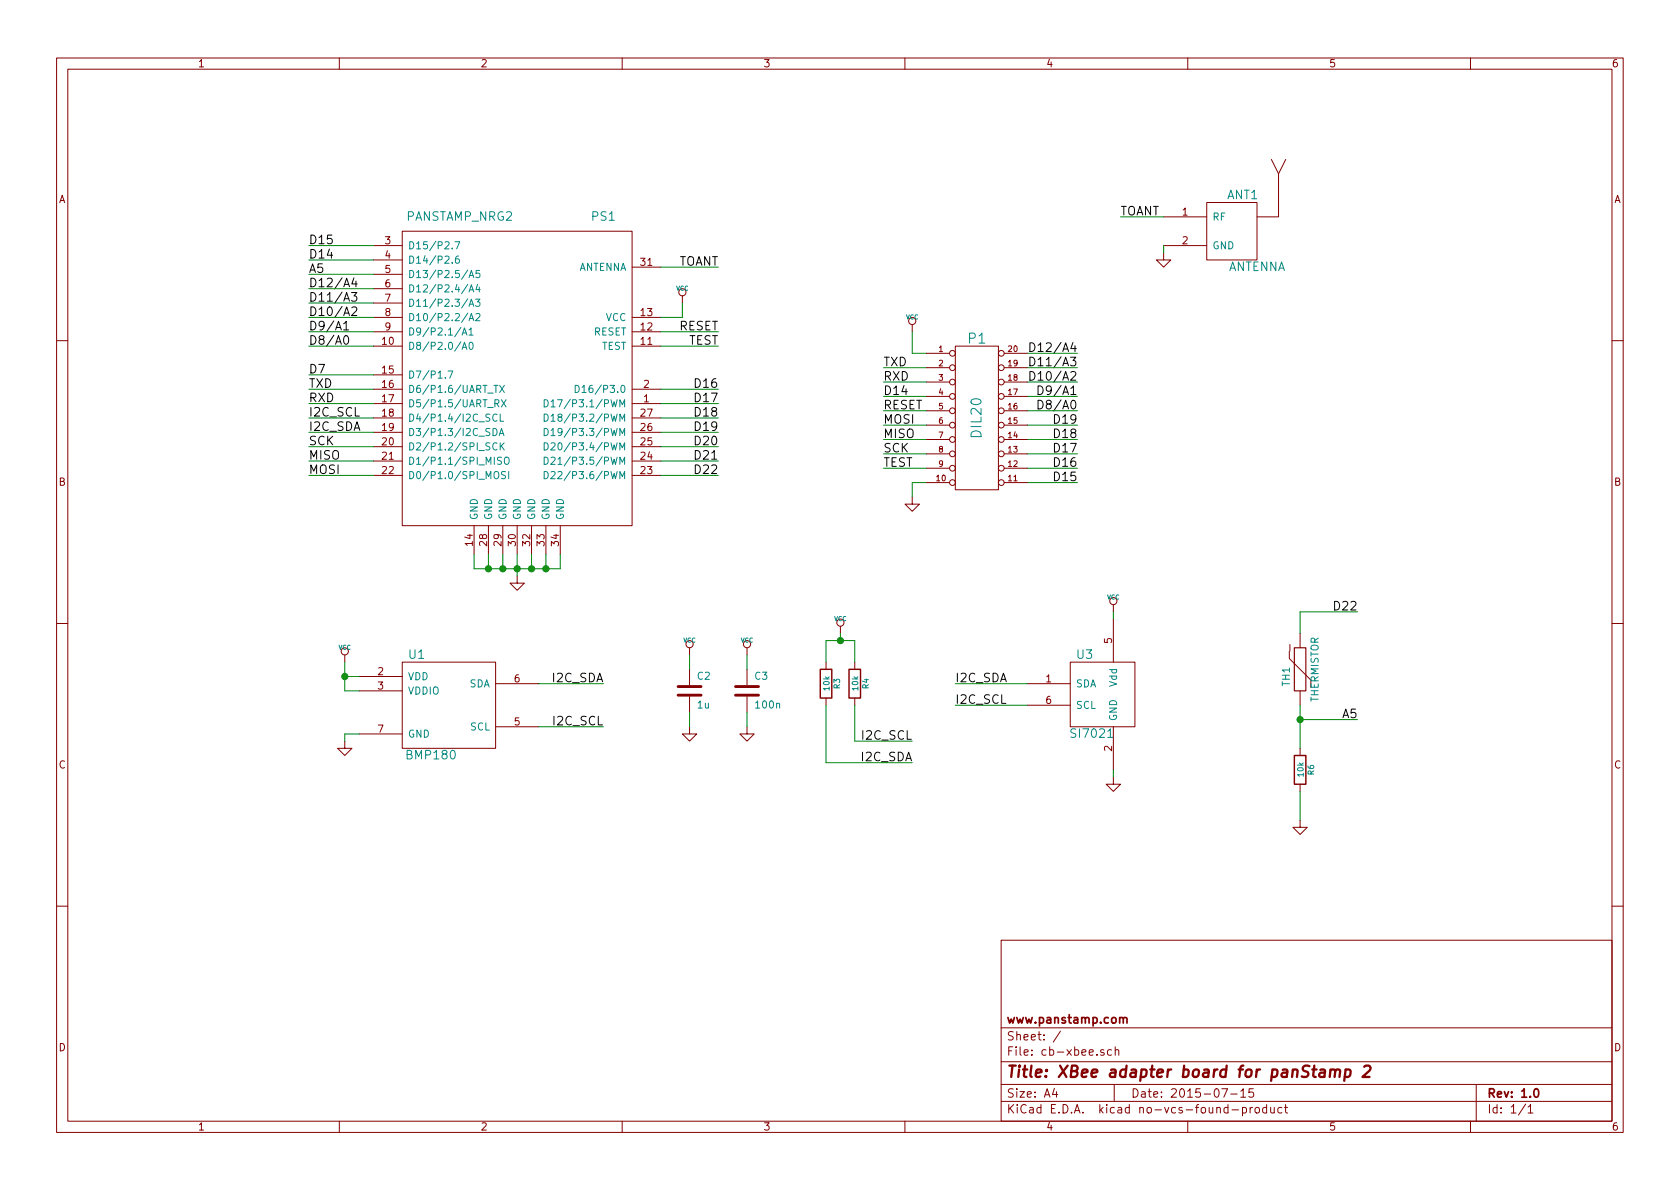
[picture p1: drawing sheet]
EESchema Schematic File Version 2
LIBS:cb-xbee-rescue
LIBS:power
LIBS:device
LIBS:transistors
LIBS:conn
LIBS:linear
LIBS:regul
LIBS:74xx
LIBS:cmos4000
LIBS:adc-dac
LIBS:memory
LIBS:xilinx
LIBS:microcontrollers
LIBS:dsp
LIBS:microchip
LIBS:analog_switches
LIBS:motorola
LIBS:texas
LIBS:intel
LIBS:audio
LIBS:interface
LIBS:digital-audio
LIBS:philips
LIBS:display
LIBS:cypress
LIBS:siliconi
LIBS:opto
LIBS:atmel
LIBS:contrib
LIBS:valves
LIBS:atmega8
LIBS:atmel89cxxxx
LIBS:atmel-1
LIBS:atmel-2005
LIBS:avr
LIBS:avr-1
LIBS:avr-2
LIBS:avr-3
LIBS:avr-4
LIBS:hopf
LIBS:rfm-ash
LIBS:mycomponents
LIBS:cb-xbee-cache
EELAYER 25 0
EELAYER END
$Descr A4 11693 8268
encoding utf-8
Sheet 1 1
Title "XBee adapter board for panStamp 2"
Date "2015-07-15"
Rev "1.0"
Comp "www.panstamp.com"
Comment1 ""
Comment2 ""
Comment3 ""
Comment4 ""
$EndDescr
$Comp
L PANSTAMP_NRG2 PS1
U 1 1
P 3600 2600
F 0 "PS1" H 4200 3700 60  0000 C CNN
F 1 "PANSTAMP_NRG2" H 3200 3700 60  0000 C CNN
F 2 "mysmd:PANSTAMP_2" H 3650 3000 60  0001 C CNN
F 3 "" H 3650 3000 60  0000 C CNN
	1    3600 2600
	1    0    0    -1  
$EndComp
$Comp
L VCC #PWR01
U 1 1
P 4750 2100
F 0 "#PWR01" H 4750 2200 30  0001 C CNN
F 1 "VCC" H 4750 2200 30  0000 C CNN
F 2 "" H 4750 2100 60  0001 C CNN
F 3 "" H 4750 2100 60  0001 C CNN
	1    4750 2100
	1    0    0    -1  
$EndComp
$Comp
L GND #PWR02
U 1 1
P 3600 4000
F 0 "#PWR02" H 3600 4000 30  0001 C CNN
F 1 "GND" H 3600 3930 30  0001 C CNN
F 2 "" H 3600 4000 60  0001 C CNN
F 3 "" H 3600 4000 60  0001 C CNN
	1    3600 4000
	1    0    0    -1  
$EndComp
Text Label 5000 2300 2    60   ~ 0
RESET
Text Label 6150 3250 0    60   ~ 0
TEST
Text Label 5000 2700 2    60   ~ 0
D16
Text Label 5000 2800 2    60   ~ 0
D17
Text Label 5000 2900 2    60   ~ 0
D18
Text Label 5000 3000 2    60   ~ 0
D19
Text Label 5000 3100 2    60   ~ 0
D20
Text Label 5000 3200 2    60   ~ 0
D21
Text Label 5000 3300 2    60   ~ 0
D22
Text Label 2150 1700 0    60   ~ 0
D15
Text Label 2150 1800 0    60   ~ 0
D14
Text Label 2150 1900 0    60   ~ 0
A5
Text Label 2150 2000 0    60   ~ 0
D12/A4
Text Label 2150 2100 0    60   ~ 0
D11/A3
Text Label 2150 2200 0    60   ~ 0
D10/A2
Text Label 2150 2300 0    60   ~ 0
D9/A1
Text Label 2150 2400 0    60   ~ 0
D8/A0
Text Label 2150 2700 0    60   ~ 0
TXD
Text Label 2150 2800 0    60   ~ 0
RXD
Text Label 2150 3000 0    60   ~ 0
I2C_SDA
Text Label 2150 3100 0    60   ~ 0
SCK
Text Label 2150 3200 0    60   ~ 0
MISO
Text Label 2150 3300 0    60   ~ 0
MOSI
$Comp
L THERMISTOR TH1
U 1 1
P 9050 4650
F 0 "TH1" V 9150 4700 50  0000 C CNN
F 1 "THERMISTOR" V 8950 4650 50  0000 C CNN
F 2 "mysmd:SM0603S" H 9050 4650 60  0001 C CNN
F 3 "" H 9050 4650 60  0000 C CNN
	1    9050 4650
	-1   0    0    1   
$EndComp
$Comp
L R R6
U 1 1
P 9050 5350
F 0 "R6" V 9130 5350 40  0000 C CNN
F 1 "10k" V 9057 5351 40  0000 C CNN
F 2 "mysmd:SM0603S" V 8980 5350 30  0001 C CNN
F 3 "" H 9050 5350 30  0001 C CNN
	1    9050 5350
	1    0    0    -1  
$EndComp
$Comp
L GND #PWR03
U 1 1
P 9050 5700
F 0 "#PWR03" H 9050 5700 30  0001 C CNN
F 1 "GND" H 9050 5630 30  0001 C CNN
F 2 "" H 9050 5700 60  0001 C CNN
F 3 "" H 9050 5700 60  0001 C CNN
	1    9050 5700
	1    0    0    -1  
$EndComp
$Comp
L C C2
U 1 1
P 4800 4800
F 0 "C2" H 4850 4900 50  0000 L CNN
F 1 "1u" H 4850 4700 50  0000 L CNN
F 2 "mysmd:SM0603S" H 4800 4800 60  0001 C CNN
F 3 "" H 4800 4800 60  0001 C CNN
	1    4800 4800
	1    0    0    -1  
$EndComp
$Comp
L GND #PWR04
U 1 1
P 4800 5050
F 0 "#PWR04" H 4800 5050 30  0001 C CNN
F 1 "GND" H 4800 4980 30  0001 C CNN
F 2 "" H 4800 5050 60  0001 C CNN
F 3 "" H 4800 5050 60  0001 C CNN
	1    4800 5050
	1    0    0    -1  
$EndComp
$Comp
L C C3
U 1 1
P 5200 4800
F 0 "C3" H 5250 4900 50  0000 L CNN
F 1 "100n" H 5250 4700 50  0000 L CNN
F 2 "mysmd:SM0603S" H 5200 4800 60  0001 C CNN
F 3 "" H 5200 4800 60  0001 C CNN
	1    5200 4800
	1    0    0    -1  
$EndComp
$Comp
L GND #PWR05
U 1 1
P 5200 5050
F 0 "#PWR05" H 5200 5050 30  0001 C CNN
F 1 "GND" H 5200 4980 30  0001 C CNN
F 2 "" H 5200 5050 60  0001 C CNN
F 3 "" H 5200 5050 60  0001 C CNN
	1    5200 5050
	1    0    0    -1  
$EndComp
$Comp
L R R3
U 1 1
P 5750 4750
F 0 "R3" V 5830 4750 40  0000 C CNN
F 1 "10k" V 5757 4751 40  0000 C CNN
F 2 "mysmd:SM0603S" V 5680 4750 30  0001 C CNN
F 3 "" H 5750 4750 30  0001 C CNN
	1    5750 4750
	1    0    0    -1  
$EndComp
$Comp
L R R4
U 1 1
P 5950 4750
F 0 "R4" V 6030 4750 40  0000 C CNN
F 1 "10k" V 5957 4751 40  0000 C CNN
F 2 "mysmd:SM0603S" V 5880 4750 30  0001 C CNN
F 3 "" H 5950 4750 30  0001 C CNN
	1    5950 4750
	1    0    0    -1  
$EndComp
Text Label 6350 5300 2    60   ~ 0
I2C_SDA
Text Label 6350 5150 2    60   ~ 0
I2C_SCL
$Comp
L VCC #PWR06
U 1 1
P 4800 4550
F 0 "#PWR06" H 4800 4650 30  0001 C CNN
F 1 "VCC" H 4800 4650 30  0000 C CNN
F 2 "" H 4800 4550 60  0001 C CNN
F 3 "" H 4800 4550 60  0001 C CNN
	1    4800 4550
	1    0    0    -1  
$EndComp
$Comp
L VCC #PWR07
U 1 1
P 5200 4550
F 0 "#PWR07" H 5200 4650 30  0001 C CNN
F 1 "VCC" H 5200 4650 30  0000 C CNN
F 2 "" H 5200 4550 60  0001 C CNN
F 3 "" H 5200 4550 60  0001 C CNN
	1    5200 4550
	1    0    0    -1  
$EndComp
$Comp
L VCC #PWR08
U 1 1
P 5850 4400
F 0 "#PWR08" H 5850 4500 30  0001 C CNN
F 1 "VCC" H 5850 4500 30  0000 C CNN
F 2 "" H 5850 4400 60  0001 C CNN
F 3 "" H 5850 4400 60  0001 C CNN
	1    5850 4400
	1    0    0    -1  
$EndComp
$Comp
L SI7021 U3
U 1 1
P 7700 4850
F 0 "U3" H 7550 5150 60  0000 C CNN
F 1 "SI7021" H 7600 4600 60  0000 C CNN
F 2 "mysmd:DFN-6" H 7750 4800 60  0001 C CNN
F 3 "" H 7750 4800 60  0000 C CNN
	1    7700 4850
	1    0    0    -1  
$EndComp
Text Label 6650 4900 0    60   ~ 0
I2C_SCL
Text Label 6650 4750 0    60   ~ 0
I2C_SDA
$Comp
L VCC #PWR09
U 1 1
P 7750 4250
F 0 "#PWR09" H 7750 4350 30  0001 C CNN
F 1 "VCC" H 7750 4350 30  0000 C CNN
F 2 "" H 7750 4250 60  0001 C CNN
F 3 "" H 7750 4250 60  0001 C CNN
	1    7750 4250
	1    0    0    -1  
$EndComp
$Comp
L GND #PWR010
U 1 1
P 7750 5400
F 0 "#PWR010" H 7750 5400 30  0001 C CNN
F 1 "GND" H 7750 5330 30  0001 C CNN
F 2 "" H 7750 5400 60  0001 C CNN
F 3 "" H 7750 5400 60  0001 C CNN
	1    7750 5400
	1    0    0    -1  
$EndComp
Text Label 9450 5000 2    60   ~ 0
A5
Text Label 9450 4250 2    60   ~ 0
D22
$Comp
L BMP180 U1
U 1 1
P 3100 4900
F 0 "U1" H 2900 5250 60  0000 C CNN
F 1 "BMP180" H 3000 4550 60  0000 C CNN
F 2 "mysmd:BMP180" H 3100 4900 60  0001 C CNN
F 3 "" H 3100 4900 60  0000 C CNN
	1    3100 4900
	1    0    0    -1  
$EndComp
$Comp
L VCC #PWR011
U 1 1
P 2400 4600
F 0 "#PWR011" H 2400 4700 30  0001 C CNN
F 1 "VCC" H 2400 4700 30  0000 C CNN
F 2 "" H 2400 4600 60  0001 C CNN
F 3 "" H 2400 4600 60  0001 C CNN
	1    2400 4600
	1    0    0    -1  
$EndComp
$Comp
L GND #PWR012
U 1 1
P 2400 5150
F 0 "#PWR012" H 2400 5150 30  0001 C CNN
F 1 "GND" H 2400 5080 30  0001 C CNN
F 2 "" H 2400 5150 60  0001 C CNN
F 3 "" H 2400 5150 60  0001 C CNN
	1    2400 5150
	1    0    0    -1  
$EndComp
Text Label 4200 5050 2    60   ~ 0
I2C_SCL
Text Label 4200 4750 2    60   ~ 0
I2C_SDA
Text Label 2150 2600 0    60   ~ 0
D7
$Comp
L ANTENNA ANT1
U 1 1
P 8550 1600
F 0 "ANT1" H 8650 1850 60  0000 C CNN
F 1 "ANTENNA" H 8750 1350 60  0000 C CNN
F 2 "myconnectors:SMA_RightAngle_Tyco" H 8550 1600 60  0001 C CNN
F 3 "" H 8550 1600 60  0000 C CNN
	1    8550 1600
	1    0    0    -1  
$EndComp
$Comp
L GND #PWR013
U 1 1
P 8100 1750
F 0 "#PWR013" H 8100 1750 30  0001 C CNN
F 1 "GND" H 8100 1680 30  0001 C CNN
F 2 "" H 8100 1750 60  0001 C CNN
F 3 "" H 8100 1750 60  0001 C CNN
	1    8100 1750
	1    0    0    -1  
$EndComp
Text Label 2150 2900 0    60   ~ 0
I2C_SCL
Text Label 7800 1500 0    60   ~ 0
TOANT
Text Label 5000 1850 2    60   ~ 0
TOANT
Wire Wire Line
	4600 2200 4750 2200
Wire Wire Line
	4750 2200 4750 2100
Wire Wire Line
	3300 3850 3300 3950
Wire Wire Line
	3300 3950 3900 3950
Wire Wire Line
	3900 3950 3900 3850
Wire Wire Line
	3600 3850 3600 4000
Connection ~ 3600 3950
Wire Wire Line
	3500 3850 3500 3950
Connection ~ 3500 3950
Wire Wire Line
	3400 3850 3400 3950
Connection ~ 3400 3950
Wire Wire Line
	3700 3850 3700 3950
Connection ~ 3700 3950
Wire Wire Line
	3800 3850 3800 3950
Connection ~ 3800 3950
Wire Wire Line
	4600 2300 5000 2300
Wire Wire Line
	4600 2400 5000 2400
Wire Wire Line
	4600 2700 5000 2700
Wire Wire Line
	4600 2800 5000 2800
Wire Wire Line
	4600 2900 5000 2900
Wire Wire Line
	4600 3000 5000 3000
Wire Wire Line
	4600 3100 5000 3100
Wire Wire Line
	4600 3200 5000 3200
Wire Wire Line
	4600 3300 5000 3300
Wire Wire Line
	2600 1700 2150 1700
Wire Wire Line
	2600 1800 2150 1800
Wire Wire Line
	2600 1900 2150 1900
Wire Wire Line
	2600 2000 2150 2000
Wire Wire Line
	2600 2100 2150 2100
Wire Wire Line
	2600 2200 2150 2200
Wire Wire Line
	2600 2300 2150 2300
Wire Wire Line
	2600 2400 2150 2400
Wire Wire Line
	2600 2600 2150 2600
Wire Wire Line
	2600 2700 2150 2700
Wire Wire Line
	2600 2800 2150 2800
Wire Wire Line
	2600 2900 2150 2900
Wire Wire Line
	2600 3000 2150 3000
Wire Wire Line
	2600 3100 2150 3100
Wire Wire Line
	2600 3200 2150 3200
Wire Wire Line
	2600 3300 2150 3300
Wire Wire Line
	9050 4900 9050 5200
Wire Wire Line
	9050 5500 9050 5700
Wire Wire Line
	9050 4400 9050 4250
Wire Wire Line
	9050 4250 9450 4250
Wire Wire Line
	9050 5000 9450 5000
Connection ~ 9050 5000
Wire Wire Line
	4800 4950 4800 5050
Wire Wire Line
	4800 4550 4800 4650
Wire Wire Line
	5200 4950 5200 5050
Wire Wire Line
	5200 4550 5200 4650
Wire Wire Line
	5950 4900 5950 5150
Wire Wire Line
	5750 4900 5750 5300
Wire Wire Line
	5750 4450 5750 4600
Wire Wire Line
	5750 4450 5950 4450
Wire Wire Line
	5950 4450 5950 4600
Wire Wire Line
	5850 4400 5850 4450
Connection ~ 5850 4450
Wire Wire Line
	5950 5150 6350 5150
Wire Wire Line
	5750 5300 6350 5300
Wire Wire Line
	7150 4750 6650 4750
Wire Wire Line
	7150 4900 6650 4900
Wire Wire Line
	7750 4300 7750 4250
Wire Wire Line
	7750 5350 7750 5400
Wire Wire Line
	2500 4800 2400 4800
Wire Wire Line
	2400 4800 2400 4600
Wire Wire Line
	2500 4700 2400 4700
Connection ~ 2400 4700
Wire Wire Line
	2500 5100 2400 5100
Wire Wire Line
	2400 5100 2400 5150
Wire Wire Line
	3750 4750 4200 4750
Wire Wire Line
	3750 5050 4200 5050
Wire Wire Line
	7800 1500 8100 1500
Wire Wire Line
	8100 1750 8100 1700
Wire Wire Line
	4600 1850 5000 1850
$Comp
L VCC #PWR014
U 1 1
P 6350 2300
F 0 "#PWR014" H 6350 2400 30  0001 C CNN
F 1 "VCC" H 6350 2400 30  0000 C CNN
F 2 "" H 6350 2300 60  0001 C CNN
F 3 "" H 6350 2300 60  0001 C CNN
	1    6350 2300
	1    0    0    -1  
$EndComp
Wire Wire Line
	6450 2450 6350 2450
Wire Wire Line
	6350 2450 6350 2300
Wire Wire Line
	6450 2550 6150 2550
Wire Wire Line
	6450 2650 6150 2650
Text Label 6150 2550 0    60   ~ 0
TXD
Text Label 6150 2650 0    60   ~ 0
RXD
Wire Wire Line
	6450 2750 6150 2750
Wire Wire Line
	6450 2850 6150 2850
Text Label 6150 2850 0    60   ~ 0
RESET
Text Label 7500 2850 2    60   ~ 0
D8/A0
Wire Wire Line
	6450 2950 6150 2950
Wire Wire Line
	6450 3050 6150 3050
Wire Wire Line
	6450 3150 6150 3150
Wire Wire Line
	6450 3250 6150 3250
Text Label 6150 3050 0    60   ~ 0
MISO
Text Label 6150 2950 0    60   ~ 0
MOSI
Text Label 6150 3150 0    60   ~ 0
SCK
Text Label 6150 2750 0    60   ~ 0
D14
$Comp
L GND #PWR015
U 1 1
P 6350 3450
F 0 "#PWR015" H 6350 3450 30  0001 C CNN
F 1 "GND" H 6350 3380 30  0001 C CNN
F 2 "" H 6350 3450 60  0001 C CNN
F 3 "" H 6350 3450 60  0001 C CNN
	1    6350 3450
	1    0    0    -1  
$EndComp
Wire Wire Line
	6450 3350 6350 3350
Wire Wire Line
	6350 3350 6350 3450
Wire Wire Line
	7150 3350 7500 3350
Wire Wire Line
	7150 3250 7500 3250
Wire Wire Line
	7150 3150 7500 3150
Wire Wire Line
	7150 3050 7500 3050
Wire Wire Line
	7150 2950 7500 2950
Text Label 7500 2750 2    60   ~ 0
D9/A1
Text Label 7500 2650 2    60   ~ 0
D10/A2
Text Label 7500 2550 2    60   ~ 0
D11/A3
Text Label 7500 2450 2    60   ~ 0
D12/A4
Wire Wire Line
	7150 2450 7500 2450
Wire Wire Line
	7150 2550 7500 2550
Wire Wire Line
	7150 2650 7500 2650
Wire Wire Line
	7150 2750 7500 2750
Wire Wire Line
	7150 2850 7500 2850
Text Label 7500 3150 2    60   ~ 0
D17
Text Label 7500 3050 2    60   ~ 0
D18
Text Label 7500 2950 2    60   ~ 0
D19
Text Label 7500 3250 2    60   ~ 0
D16
Text Label 7500 3350 2    60   ~ 0
D15
$Comp
L DIL20 P1
U 1 1
P 6800 2900
F 0 "P1" H 6800 3450 70  0000 C CNN
F 1 "DIL20" V 6800 2900 70  0000 C CNN
F 2 "" H 6800 2900 60  0000 C CNN
F 3 "" H 6800 2900 60  0000 C CNN
	1    6800 2900
	1    0    0    -1  
$EndComp
Text Label 5000 2400 2    60   ~ 0
TEST
$EndSCHEMATC
